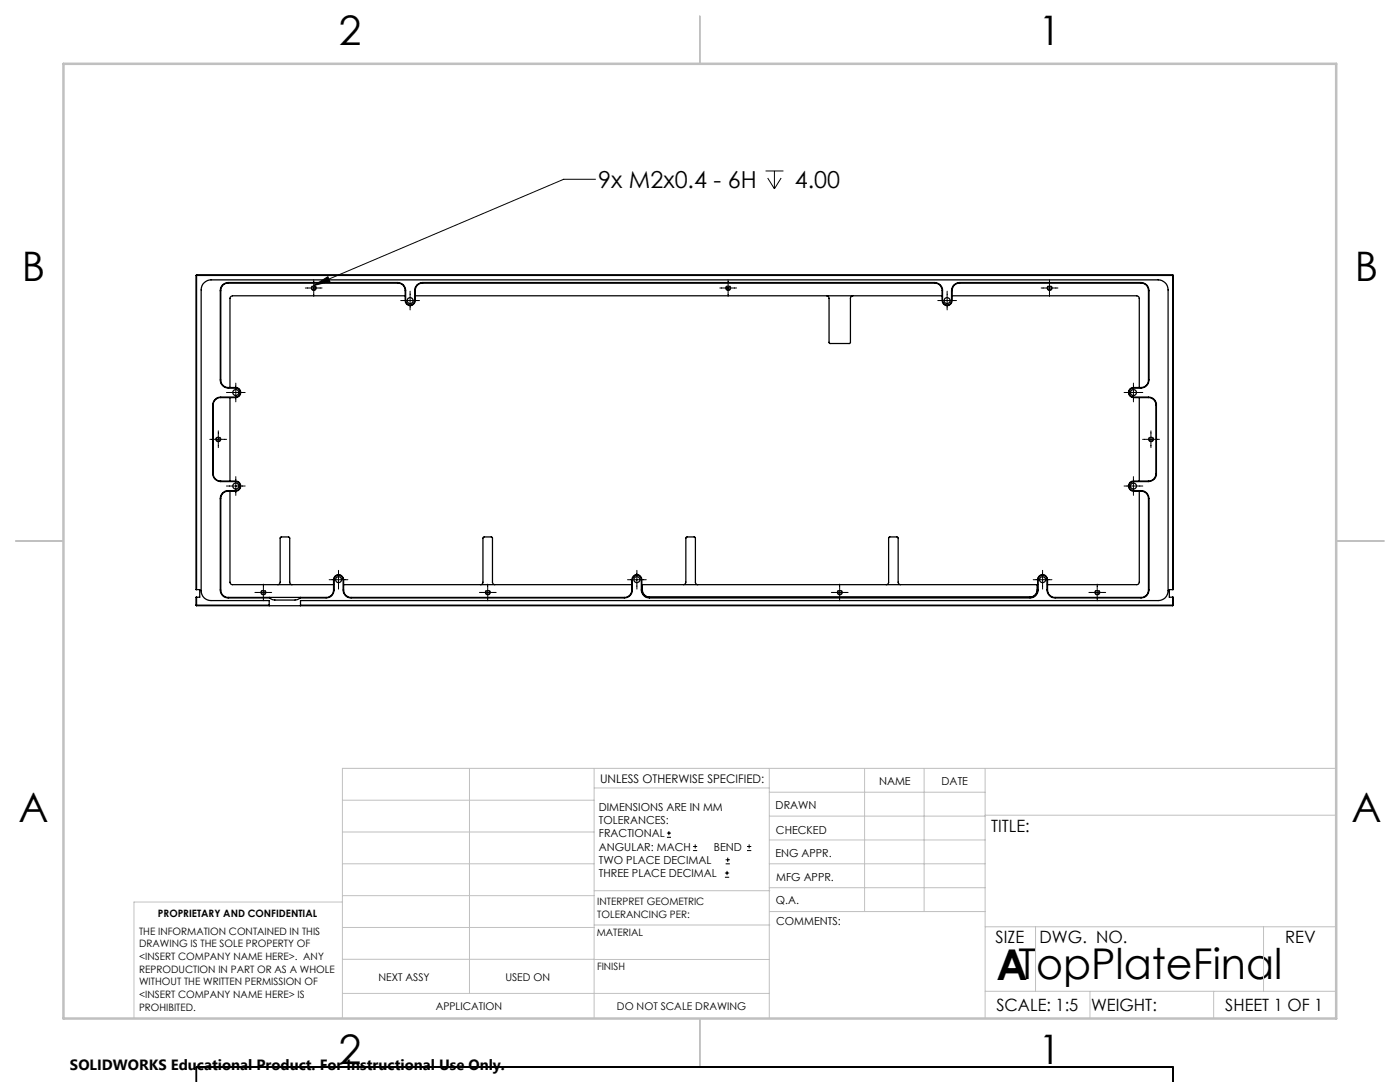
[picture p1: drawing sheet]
<svg xmlns="http://www.w3.org/2000/svg" width="279mm" height="216mm" viewBox="0 0 279 216" stroke-linecap="round" stroke-linejoin="round" font-family="sans-serif">
<g fill="none" stroke="#000" stroke-width=".2">
<path d="M118.9 35.8h-6.4l-49.9 21.2M152.8 34.1h3.6M153.2 35.5l1.4 2.2M154.6 34.1v3.6M155.9 35.5l-1.3 2.2M60.9 57.5h3.4M62.6 55.8v3.4M62.6 57l2.8-1.8 .4 1zM80 60h3.7M81.8 58.1v3.7M143.7 57.5h3.3M145.3 55.8v3.4"/>
<path d="M187.1 60h3.8M189 58.1v3.7M207.8 57.5h3.3M209.4 55.8v3.4M45.2 78.3h3.7M47.1 76.4v3.8M224.3 78.3h3.8M226.2 76.4v3.8M41.9 87.7h3.3M43.6 86v3.3M45.2 97h3.7M47.1 95.1v3.7"/>
<path d="M224.3 97h3.8M226.2 95.1v3.7M228 87.7h3.4M229.7 86v3.3M50.9 118.2h3.3M52.6 116.6v3.3M65.7 115.7h3.7M67.6 113.8v3.7M95.7 118.2h3.3M97.3 116.6v3.3M125.2 115.7h3.8M127.1 113.8v3.7"/>
<path d="M165.9 118.2h3.4M167.6 116.6v3.3M206.2 115.7h3.7M208.1 113.8v3.7M217.3 118.2h3.4M219 116.6v3.3M133.1 167.1h.8M133.1 166.2h.8M133.5 165.8v.9M138.3 169.7h.8M138.3 168.9h.8M138.7 168.5v.8"/>
<path d="M144.7 175h.8M144.7 174.2h.8M144.8 172.4h.9M144.8 171.6h.9M145.1 173.8v.8M145.2 171.1v.9M149.1 169.7h.8M149.1 168.9h.8M149.5 168.5v.8"/>
</g>
<path d="M62.6 58a.5 .5 0 0 1-.4-.8 .5 .5 0 0 1 .8 0 .5 .5 0 0 1-.3 .8h-.1M145.3 58a.5 .5 0 0 1-.4-.8 .5 .5 0 0 1 .8 0 .5 .5 0 0 1-.3 .8h-.1M209.5 58a.5 .5 0 0 1-.5-.8 .5 .5 0 0 1 .9 0 .5 .5 0 0 1-.3 .8h-.1M43.6 88.1a.5 .5 0 0 1-.5-.7 .5 .5 0 0 1 .9-.1 .5 .5 0 0 1-.3 .8h-.1M229.7 88.1a.5 .5 0 0 1-.4-.7 .5 .5 0 0 1 .8-.1 .5 .5 0 0 1-.3 .8h-.1M52.6 118.7a.5 .5 0 0 1-.5-.7 .5 .5 0 0 1 .9-.1 .5 .5 0 0 1-.3 .8h-.1M97.4 118.7a.5 .5 0 0 1-.5-.7 .5 .5 0 0 1 .9-.1 .5 .5 0 0 1-.3 .8h-.1M167.6 118.7a.5 .5 0 0 1-.4-.7 .5 .5 0 0 1 .8-.1 .5 .5 0 0 1-.3 .8h-.1M219 118.7a.5 .5 0 0 1-.4-.7 .5 .5 0 0 1 .8-.1 .5 .5 0 0 1-.3 .8h-.1" fill="none" stroke="#000" stroke-width=".2" stroke-dasharray="1.3 .6" stroke-linecap="butt"/>
<g fill="none" stroke="#c0c0c0" stroke-width=".2">
<path d="M68.3 159.7h50.3M93.7 153.3v44.9M118.6 153.3v49.9M118.6 157.2h34.9M153.5 153.3v49.9M153.5 158.1h43.1M172.5 153.3v28.6M184.4 153.3v28.6M196.6 153.3v49.9M266.7 153.3h-198.4v49.9M68.3 178.7h50.3M68.3 172.4h50.3"/>
<path d="M68.3 166h50.3M68.3 180h-41.6v23.2M118.6 177.7h35M153.5 167.6h43.1M153.5 162.8h43.1M153.5 172.4h43.1M153.5 177.1h43.1M196.6 162.7h70.1M68.3 198.2h85.2M68.3 191.4l85.2 .1M68.3 185.1h50.3M118.6 184.6h35"/>
<path d="M153.6 181.9h43M196.6 197.8h70.1M196.6 184.9h70.1M206.7 184.9v12.9M217.5 197.8v5.4M242.2 197.8v5.4M252.2 184.9v12.9"/>
</g>
<path d="M139.7 3.2v9.5M3.1 107.9h9.6M266.7 107.9h9.5M139.7 203.2v9.6" fill="none" stroke="#c0c0c0" stroke-width=".25"/>
<path d="M12.7 12.7h254v190.5h-254z" fill="none" stroke="#c0c0c0" stroke-width=".5"/>
<path d="M62.6 57l2.8-1.8 .4 1z" fill="#000"/>
<g fill="none" stroke="#000" stroke-width=".25">
<path d="M39.1 55h195M39.1 55v62.7h.8v1.5h-.8v1.6M39.2 54.9l-.1 .1M39.2 54.9v62.8M39.2 54.9h194.8M44.5 56.9l.5-.3 .5-.1h33.9a1.45 1.45 0 0 1 1.5 1.5v2a1.01 1.01 0 0 0 1 1 1.01 1.01 0 0 0 1-1v-2a1.45 1.45 0 0 1 1.4-1.5h102.2a1.51 1.51 0 0 1 1.5 1.5v2a.99 .99 0 0 0 1 1 .99 .99 0 0 0 1-1v-2a1.51 1.51 0 0 1 1.5-1.5h36.2a1.45 1.45 0 0 1 1.5 1.5v17.8a1.51 1.51 0 0 1-1.5 1.5h-1.5a1.01 1.01 0 0 0-1 1 1.01 1.01 0 0 0 1 1h3a1.51 1.51 0 0 1 1.5 1.5v13.7a1.51 1.51 0 0 1-1.5 1.5h-3a1.01 1.01 0 0 0-1 1 1.01 1.01 0 0 0 1 1h1.5a1.45 1.45 0 0 1 1.5 1.5v18.2a1.45 1.45 0 0 1-1.5 1.5h-17.1a1.51 1.51 0 0 1-1.5-1.5v-2a.99 .99 0 0 0-1-1 .99 .99 0 0 0-1 1v2a1.51 1.51 0 0 1-1.5 1.5h-76a1.51 1.51 0 0 1-1.5-1.5v-2a.99 .99 0 0 0-1-1 .99 .99 0 0 0-1 1v2a1.51 1.51 0 0 1-1.5 1.5h-54.5a1.45 1.45 0 0 1-1.5-1.5v-2a1.01 1.01 0 0 0-1-1 1.01 1.01 0 0 0-1 1v2a1.45 1.45 0 0 1-1.5 1.5h-19.6a1.45 1.45 0 0 1-1.4-1.5v-18.2a1.45 1.45 0 0 1 1.4-1.5h1.6a1.01 1.01 0 0 0 .9-1 1.01 1.01 0 0 0-.9-1h-3a1.51 1.51 0 0 1-1.6-1.5v-13.7a1.51 1.51 0 0 1 1.6-1.5h3a1.01 1.01 0 0 0 .9-1 1.01 1.01 0 0 0-.9-1h-1.6a1.51 1.51 0 0 1-1.4-1.5v-17.8l.1-.6zM80.9 59h-34.5l-.3 .1-.2 .3v17.9M82.9 59h105.1M165 59l.2 .1 .3 .3v9l.1 .1h4l.1-.1v-9l.5-.4M190 59l37 .1 .4 .4v17.8M234 54.9v62.8M234 54.9l.1 .1"/>
<path d="M234.1 55v62.7h-.7v1.5h.7v1.6M45.9 79.3v16.7M227.4 79.3v16.7M45.9 98v18.3l.1 .2 .3 .2h20.3M227.4 98v18.2l-.2 .3-.3 .2h-17.8M39.2 119.2v1.7M53.7 119.2l.1 .1M53.8 119.3h-8.3a1.57 1.57 0 0 1-1.5-1.6v-18.2a1.57 1.57 0 0 1 1.5-1.6h1.6a.9 .9 0 0 0 .8-.9 .9 .9 0 0 0-.8-.9h-3a1.63 1.63 0 0 1-1.7-1.6v-13.7a1.63 1.63 0 0 1 1.7-1.6h3a.9 .9 0 0 0 .8-.9 .9 .9 0 0 0-.8-.9 3.2 3.2 0 0 1-2.4-.2l-.6-.8-.1-.6v-17.8a1.57 1.57 0 0 1 1.5-1.6h33.9a1.57 1.57 0 0 1 1.6 1.6v2a.9 .9 0 0 0 .9 .9 .9 .9 0 0 0 .9-.9v-2a1.57 1.57 0 0 1 1.5-1.6h102.2a1.57 1.57 0 0 1 1.6 1.6v2a.9 .9 0 0 0 .9 .9 .9 .9 0 0 0 .9-.9v-2a1.63 1.63 0 0 1 1.6-1.6h36.2a1.57 1.57 0 0 1 1.6 1.6v17.8a1.63 1.63 0 0 1-1.6 1.6h-1.5a.9 .9 0 0 0-.9 .9 .9 .9 0 0 0 .9 .9h3a1.57 1.57 0 0 1 1.6 1.6v13.7a1.57 1.57 0 0 1-1.6 1.6h-3a.9 .9 0 0 0-.9 .9 .9 .9 0 0 0 .9 .9 3.3 3.3 0 0 1 2.4 .3l.4 .4 .3 .9v18.2a1.57 1.57 0 0 1-1.6 1.6h-17.1a1.63 1.63 0 0 1-1.6-1.6v-2a.9 .9 0 0 0-.9-.9 .9 .9 0 0 0-.9 .9v2a1.57 1.57 0 0 1-1.6 1.6h-76a1.63 1.63 0 0 1-1.6-1.6v-2a.9 .9 0 0 0-.9-.9 .9 .9 0 0 0-.9 .9v2a1.57 1.57 0 0 1-1.6 1.6h-54.5a1.57 1.57 0 0 1-1.6-1.6v-2a.9 .9 0 0 0-.9-.9 .9 .9 0 0 0-.9 .9v2a1.57 1.57 0 0 1-1.6 1.6h-5.2M53.8 119.3l.5 .3 .6 .1h4l.5-.1 .5-.3M55.4 116.7l.4-.2 .1-.3v-8.9l.2-.2h1.5l.2 .3v8.9l.2 .3 .3 .1M60 119.2l-.1 .1M68.6 116.7h57.5"/>
<path d="M95.9 116.7l.3-.1 .2-.3v-8.9l.2-.3h1.5l.2 .2v9l.1 .2 .4 .2M128.1 116.7h79M128.2 116.7a2.28 2.28 0 0 0 .4 2l.5 .3 .5 .1h76a1.45 1.45 0 0 0 1.4-1.4v-1M136.4 116.7l.3-.2 .2-.3v-8.9l.2-.2h1.5l.2 .3v8.9l.2 .3 .3 .1M176.8 116.7l.3-.1 .2-.3v-8.9l.3-.3h1.5l.1 .2v9l.2 .2 .3 .2M234 119.2v1.7M39.1 120.8h14.6M39.1 120.8l.1 .1M39.2 120.9h194.8M53.7 120.9v-1.1h-11.6a1.93 1.93 0 0 1-2-1.9v-60a1.99 1.99 0 0 1 2-2.1h189a1.99 1.99 0 0 1 2 2.1v60a1.93 1.93 0 0 1-2 1.9h-171.1v1.1M60 120.8h174.1M234.1 120.8l-.1 .1"/>
<path d="M39.1 213v2.9M39.1 213h195M39.2 212.9v3M39.2 212.9h194.8M39.2 212.9l-.1 .1M234 212.9v3M234 212.9l.1 .1M234.1 213v2.9"/>
<circle cx="62.6" cy="57.5" r=".4"/>
<circle cx="81.8" cy="60" r=".6"/>
<circle cx="145.3" cy="57.5" r=".41"/>
<circle cx="189" cy="60" r=".6"/>
<circle cx="209.5" cy="57.5" r=".41"/>
<circle cx="47.1" cy="78.3" r=".6"/>
<circle cx="226.2" cy="78.3" r=".6"/>
<circle cx="43.6" cy="87.7" r=".39"/>
<circle cx="47.1" cy="97" r=".6"/>
<circle cx="226.2" cy="97" r=".6"/>
<circle cx="229.7" cy="87.7" r=".4"/>
<circle cx="52.6" cy="118.2" r=".39"/>
<circle cx="67.6" cy="115.7" r=".6"/>
<circle cx="97.3" cy="118.2" r=".4"/>
<circle cx="127.1" cy="115.7" r=".6"/>
<circle cx="167.6" cy="118.2" r=".4"/>
<circle cx="208.1" cy="115.7" r=".6"/>
<circle cx="219" cy="118.2" r=".4"/>
</g>
<text font-size="8.5" x="198.9" y="195.5">ATopPlateFinal</text>
<g font-size="8.1">
<text x="67.6" y="8.9">2</text>
<text x="207.3" y="8.9">1</text>
<text x="4.4" y="56.1">B</text>
<text x="270.4" y="56.1">B</text>
<text x="3.7" y="164.1">A</text>
<text x="269.7" y="164.1">A</text>
<text x="67.6" y="212.4">2</text>
<text x="207.3" y="212.4">1</text>
</g>
<g font-size="4.7">
<text x="119.4" y="37.5">9x M2x0.4 - 6H</text>
<text x="158.6" y="37.5">4.00</text>
</g>
<g font-size="3.4">
<text x="197.8" y="166">TITLE:</text>
<text x="198.7" y="188.1">SIZE</text>
<text x="207.5" y="188.1">DWG. NO.</text>
<text x="256.5" y="188.2">REV</text>
<text x="198.8" y="201.7">SCALE: 1:5</text>
<text x="217.7" y="201.8">WEIGHT:</text>
<text x="244.5" y="201.7">SHEET 1 OF 1</text>
</g>
<text font-size="3" x="14" y="213.5">SOLIDWORKS Educational Product. For Instructional Use Only.</text>
<text font-size="2.4" x="119.8" y="156.2">UNLESS OTHERWISE SPECIFIED:</text>
<g font-size="2.2">
<text x="119.5" y="161.8">DIMENSIONS ARE IN MM</text>
<text x="154.8" y="161.4">DRAWN</text>
<text x="175.4" y="156.6">NAME</text>
<text x="187.9" y="156.7">DATE</text>
<text x="119.5" y="164.4">TOLERANCES:</text>
<text x="119.5" y="167.1">FRACTIONAL</text>
<text x="154.9" y="166.3">CHECKED</text>
<text x="119.5" y="169.7">ANGULAR: MACH</text>
<text x="119.5" y="172.4">TWO PLACE DECIMAL</text>
<text x="142.5" y="169.7">BEND</text>
<text x="154.8" y="171">ENG APPR.</text>
<text x="119.5" y="175">THREE PLACE DECIMAL</text>
<text x="154.9" y="175.7">MFG APPR.</text>
<text x="154.9" y="180.4">Q.A.</text>
<text x="154.9" y="184.6">COMMENTS:</text>
</g>
<g font-size="2.1">
<text x="75.5" y="195.7">NEXT ASSY</text>
<text x="100.9" y="195.7">USED ON</text>
<text x="86.9" y="201.5">APPLICATION</text>
<text x="123.1" y="201.6">DO NOT SCALE DRAWING</text>
</g>
<g font-size="2">
<text x="31.5" y="182.9">PROPRIETARY AND CONFIDENTIAL</text>
<text x="119.2" y="180.6">INTERPRET GEOMETRIC</text>
<text x="119.2" y="183.1">TOLERANCING PER:</text>
<text x="27.8" y="186.5">THE INFORMATION CONTAINED IN THIS</text>
<text x="27.8" y="189">DRAWING IS THE SOLE PROPERTY OF</text>
<text x="27.8" y="191.6">&lt;INSERT COMPANY NAME HERE&gt;. ANY</text>
<text x="119.1" y="186.7">MATERIAL</text>
<text x="27.8" y="194.1">REPRODUCTION IN PART OR AS A WHOLE</text>
<text x="27.8" y="196.6">WITHOUT THE WRITTEN PERMISSION OF</text>
<text x="119.1" y="193.5">FINISH</text>
<text x="27.8" y="199.1">&lt;INSERT COMPANY NAME HERE&gt; IS</text>
<text x="27.8" y="201.7">PROHIBITED.</text>
</g>
</svg>
